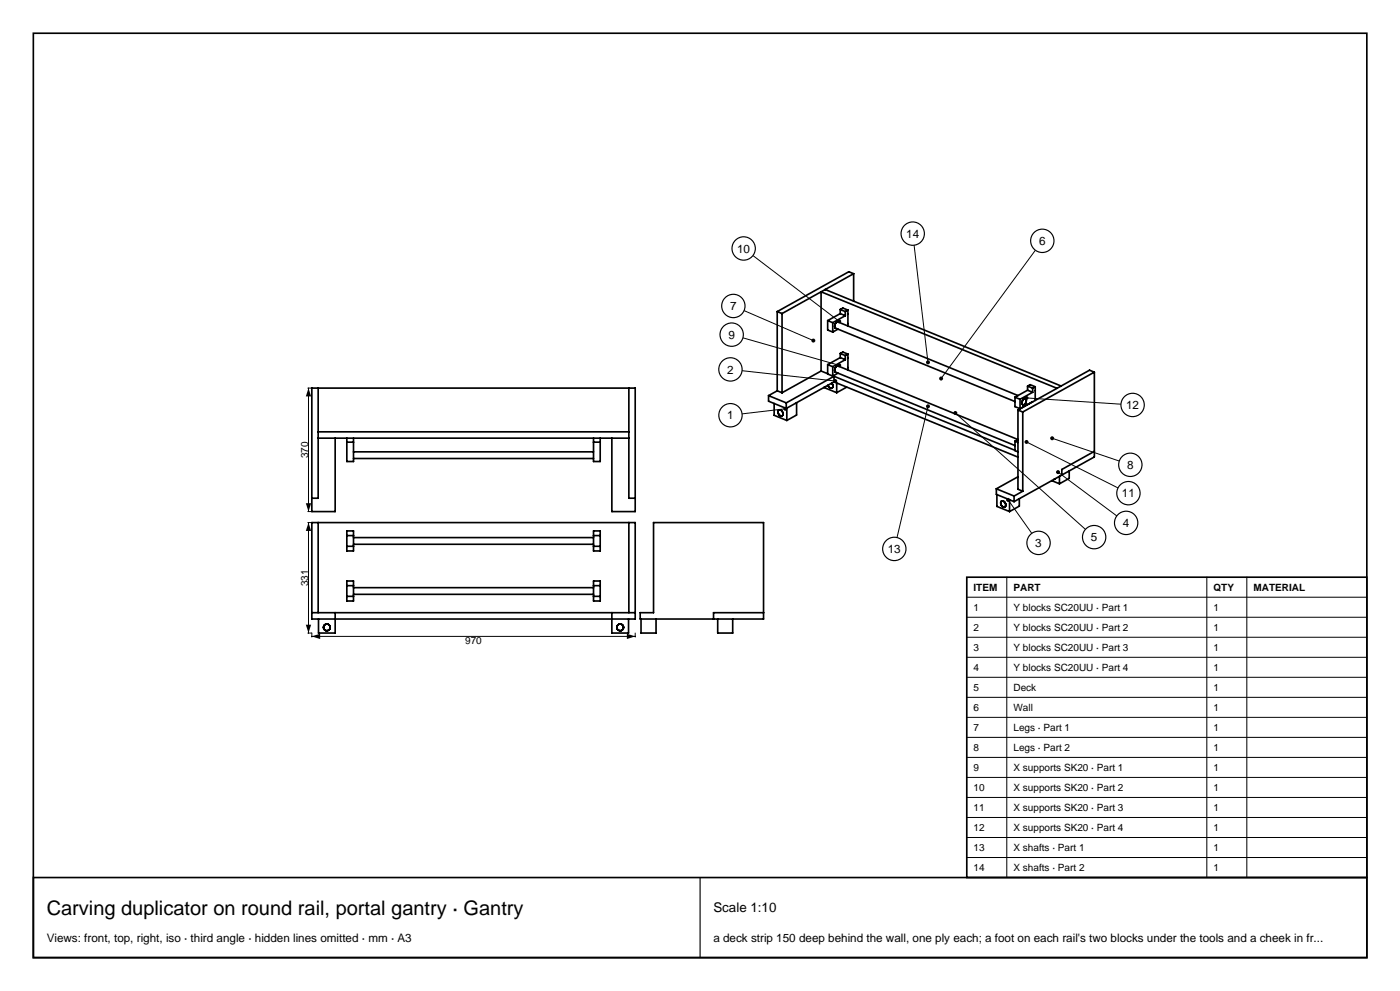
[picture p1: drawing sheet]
<svg xmlns="http://www.w3.org/2000/svg" width="420mm" height="297mm" viewBox="0 0 420 297" stroke-linecap="round" stroke-linejoin="round" font-family="sans-serif">
<g fill="none" stroke="#000" stroke-width=".5">
<path d="M10 10h400.1v277h-400.1zM233.2 93.4v23.7M233.2 93.4l1.4 .6M234.6 94v23.7M247.6 86.8l-13 7.2M247.6 86.8l70.7 28.9M248.3 96.1v2.8l1.5 .6M248.3 96.1l1.5 .6M249.8 96.7v2.8M250.6 98.3l.1 .1M250.7 98.4l53.8 21.9M250.9 96.7l-.5 1 .2 .6"/>
<path d="M250.9 96.7h.1M251.1 96.5l-.2 .2M251.1 96.5h.1M251.2 96.5h-.1M251.3 96.5l54.1 22M251.3 96.5h-.1M251.4 98.6l-1.6 .9M252.1 92.8v1.2M252.1 92.8l1.5 .6M252.1 92.8l.8-.5 1.5 .6M252.1 94l-3.8 2.1M252.1 94l1.5 .6"/>
<path d="M253.6 93.4v1.2M253.6 94.6l-3.8 2.1M254.4 92.9v4.8M254.4 92.9l-.8 .5M256.1 82v8.3M256.1 82l-1.5-.6-21.4 12M256.1 82l-8.5 4.8M95.4 116.3v33h-1.9M188.7 116.3v33h1.9M230.6 118.6v1.6l5.3 2.2M230.6 118.6l5.3 2.1M233.2 117.1l-2.6 1.5"/>
<path d="M233.2 117.1l1.4 .6M246.3 111.2l2 .8M246.3 111.2v-23.7l70.8 28.9M246.3 111.2l-11.7 6.5M247.2 116.1l3.8 1.6M247.2 116.1h.1M248.3 109.3v2.8l1.5 .6M248.3 109.3l1.5 .6M248.4 115.4l.7 .9M249.1 116.3h.1M249.2 116.3h.3M249.5 114.8l.4 .8-.2 .6"/>
<path d="M249.5 116.3h.1M249.6 116.3h-.1M249.7 116.2l-.1 .1M249.8 109.9v2.8M249.9 112.7l54.6 22.3M250.2 114.4l55.2 22.6M250.2 114.4l-11.2 6.3M250.2 114.4v-1.6l-14.3 7.9M250.6 111.5h.1M250.7 111.5l53.8 22M250.9 109.9l-.5 .9 .2 .7M250.9 109.8v.1"/>
<path d="M251 114.8v2.9M251.1 109.7l-.2 .1M251.1 109.7h.1M251.2 109.7h-.1M251.3 109.7h.1M251.3 109.7h-.1M251.4 109.7h.1M251.4 111.8l-1.6 .9M251.4 109.7l54 22M252.1 105.9l1.5 .7M252.1 105.9l.8-.4 1.5 .6M252.1 105.9v1.3"/>
<path d="M252.1 107.2l-3.8 2.1M252.1 107.2l1.5 .6M253.6 106.6v1.2M253.6 107.8l-3.8 2.1M253.9 116l-2.9 1.7M254.4 106.1v4.8M254.4 106.1l-.8 .5M304.5 119v2.9l1.5 .6v-2.8M304.5 119l1.5 .7M307.3 119.5l-.7 1 .3 .8M307.3 119.5h.1M307.5 119.4h.1"/>
<path d="M307.5 119.4l-.2 .1M307.5 119.4l.1 .1M307.6 119.5h.1M307.7 119.5h.1M307.7 119.5l.1 .1M307.8 119.6h.1M307.8 119.6l.1 .2M307.9 119.8v.1M307.9 119.9l-.2 .9-.6 .5M308.3 115.7l1.5 .6M308.3 115.7l.7-.4 1.6 .6M308.3 116.9l1.5 .7"/>
<path d="M308.3 115.7v1.2M308.3 116.9l-3.8 2.1M309.8 116.3v1.3M309.8 117.6l-3.8 2.1M310.6 115.9v4.1M310.6 115.9l-.8 .4M328.3 111.5v25.4l-24.1 13.4M328.3 111.5l-1.4-.6-21.5 12M328.3 111.5l-21.5 12M95.4 131.3h93.3M95.4 129.4h93.3M100.5 131.3v22h-7v-37h97.1v37h-7v-22"/>
<path d="M104 131.3v7h2v-7M104 132.5h2M106 135.4h72.1M106 137.4h72.1M178.1 131.3v7h2v-7M178.1 132.5h2M232.2 120.9v3.6l3.8 1.5M233.8 124.4l.1 .1M233.9 124.5l.4 .2M234.3 124.7h.1M234.3 123h.1M234.3 123a.69 .69 0 0 0-.9 .2 .69 .69 0 0 0 .2 .9l.2 .3"/>
<path d="M234.4 123l.4 .7v.7M234.6 124.6l-.2 .1M234.6 124.6h.1M234.8 124.5l-.2 .1M234.8 124.4v.1M235.9 120.7v1.7M236 122.3v3.7M239 120.7v3.7l-3 1.6M239 120.7l-3.1 1.7M304.5 132.2v2.8l.9 .4M304.5 132.2l.9 .4M305.4 122.9v23.7l1.4 .6"/>
<path d="M305.4 122.9l1.4 .6M305.4 131.7l-.9 .5M306.8 123.5v23.7M306.9 121.3h.1M307.1 121.3h-.1M308.5 121.1h.1M309.8 120.4h.1M328.3 135.3l-9.8 5.4v1.7M93.5 156.6h97.1v28.9h-97.1zM95.4 156.6v27M104 159.1h2v6h-2zM178.1 159.1h2v6h-2z"/>
<path d="M188.7 156.6v27M196.1 156.6h33v28.9h-37v-1.9h4zM298.9 146.5v1.7l5.3 2.1M298.9 146.5l5.3 2.2M299.1 148.2v3.6l3.8 1.5M300.3 150.4l.1 1 .7 .6M300.3 150.3v.1M300.6 150.1l-.3 .2M300.7 150.1l.5 .2M300.7 150.1h-.1M301.1 152h.1M301.2 150.3h.1"/>
<path d="M301.2 150.3l.5 .7v.7M301.4 151.9l-.2 .1M301.5 151.9h-.1M301.6 151.8l-.1 .1M301.7 151.7l-.1 .1M302.9 149.8v3.5M304.2 148.7v1.6M305.4 142.9l-6.5 3.6M305.8 149.5v2.2l-2.9 1.6M306.8 147.2l-2.6 1.5M315.5 144l2.3 1M316.3 143.6l-.1 .1"/>
<path d="M316.4 143.6h-.1M316.5 143.6h-.1M316.5 143.5v.1M316.6 143.5h-.1M317.8 142.8v2.2M320.8 141.1v2.3l-3 1.6M104 174.1h2v6h-2zM104 178.7h2M104 175.5h2M104 163.7h2M104 160.5h2M106 178.1h72.1"/>
<path d="M106 176.1h72.1M106 163.1h72.1M106 161.1h72.1M178.1 174.1h2v6h-2zM178.1 178.7h2M178.1 175.5h2M178.1 163.7h2M178.1 160.5h2M93.5 183.6h97.1M100.5 183.6v6.1h-5v-4.2M183.6 183.6v6.1h5v-4.2M185.3 187.4a1 1 0 0 0 0 1.3"/>
<path d="M185.3 188.7h.1M185.4 187.3a1 1 0 0 1 1.4 0 1 1 0 0 1 0 1.4 1 1 0 0 1-1.4 0M185.4 187.3l-.1 .1M192.3 185.5v4.2h4.5v-4.2M215.3 185.5v4.2h4.5v-4.2M229.1 183.6h-15v1.9"/>
<circle cx="98" cy="188" r="1"/>
</g>
<path d="M92.3 116.3h1.2M92.5 116.3v37M235.6 122.5l-13 1.5M92.3 156.6h1.2M92.3 153.3h1.2M92.5 156.6v33.1M92.3 189.7h1.2v1.2M93.5 190.7h97.1M190.6 189.7v1.2" fill="none" stroke="#000" stroke-width=".3"/>
<g fill="#000">
<path d="M92.5 116.3l.8 2.5h-1.6zM92.5 156.6l.8 2.5h-1.6zM91.7 150.8h1.6l-.8 2.5zM91.7 187.2h1.6l-.8 2.5zM93.5 190.7l2.5-.8v1.6zM188.1 189.9l2.5 .8-2.5 .8z"/>
<circle cx="235.6" cy="122.5" r=".6"/>
</g>
<circle cx="219.1" cy="124.4" r="3.5" fill="#fff" stroke="#000" stroke-width=".35"/>
<path d="M278.4 121.8l-9.3 39.3" fill="none" stroke="#000" stroke-width=".3"/>
<circle cx="278.4" cy="121.8" r=".6" fill="#000"/>
<circle cx="268.3" cy="164.5" r="3.5" fill="#fff" stroke="#000" stroke-width=".35"/>
<path d="M302.4 149.8l7.1 10" fill="none" stroke="#000" stroke-width=".3"/>
<circle cx="302.4" cy="149.8" r=".6" fill="#000"/>
<circle cx="311.6" cy="162.7" r="3.5" fill="#fff" stroke="#000" stroke-width=".35"/>
<path d="M286.6 123.8l39 34.8" fill="none" stroke="#000" stroke-width=".3"/>
<circle cx="286.6" cy="123.8" r=".6" fill="#000"/>
<circle cx="328.2" cy="161" r="3.5" fill="#fff" stroke="#000" stroke-width=".35"/>
<path d="M317.4 141.5l17.6 13.1" fill="none" stroke="#000" stroke-width=".3"/>
<circle cx="317.4" cy="141.5" r=".6" fill="#000"/>
<circle cx="337.8" cy="156.7" r="3.5" fill="#fff" stroke="#000" stroke-width=".35"/>
<path d="M308 132.5l27.4 13.7" fill="none" stroke="#000" stroke-width=".3"/>
<circle cx="308" cy="132.5" r=".6" fill="#000"/>
<circle cx="338.5" cy="147.8" r="3.5" fill="#fff" stroke="#000" stroke-width=".35"/>
<path d="M315.6 131.3l20.2 6.9" fill="none" stroke="#000" stroke-width=".3"/>
<circle cx="315.6" cy="131.3" r=".6" fill="#000"/>
<circle cx="339.1" cy="139.3" r="3.5" fill="#fff" stroke="#000" stroke-width=".35"/>
<path d="M308 119.3l28.3 1.8" fill="none" stroke="#000" stroke-width=".3"/>
<circle cx="308" cy="119.3" r=".6" fill="#000"/>
<circle cx="339.8" cy="121.4" r="3.5" fill="#fff" stroke="#000" stroke-width=".35"/>
<path d="M310.6 75l-28.3 38.4" fill="none" stroke="#000" stroke-width=".3"/>
<circle cx="282.3" cy="113.4" r=".6" fill="#000"/>
<circle cx="312.7" cy="72.2" r="3.5" fill="#fff" stroke="#000" stroke-width=".35"/>
<path d="M274.2 73.5l4.2 35.1" fill="none" stroke="#000" stroke-width=".3"/>
<circle cx="278.4" cy="108.6" r=".6" fill="#000"/>
<circle cx="273.8" cy="70" r="3.5" fill="#fff" stroke="#000" stroke-width=".35"/>
<path d="M225.9 76.6l25.9 19.7" fill="none" stroke="#000" stroke-width=".3"/>
<circle cx="251.8" cy="96.3" r=".6" fill="#000"/>
<circle cx="223.1" cy="74.5" r="3.5" fill="#fff" stroke="#000" stroke-width=".35"/>
<path d="M223.2 93.1l20.8 9" fill="none" stroke="#000" stroke-width=".3"/>
<circle cx="244" cy="102.1" r=".6" fill="#000"/>
<circle cx="220" cy="91.7" r="3.5" fill="#fff" stroke="#000" stroke-width=".35"/>
<path d="M222.9 101.3l28.9 8.2" fill="none" stroke="#000" stroke-width=".3"/>
<circle cx="251.8" cy="109.5" r=".6" fill="#000"/>
<circle cx="219.5" cy="100.3" r="3.5" fill="#fff" stroke="#000" stroke-width=".35"/>
<path d="M222.6 111.1l28 3.1" fill="none" stroke="#000" stroke-width=".3"/>
<circle cx="250.6" cy="114.2" r=".6" fill="#000"/>
<circle cx="219.1" cy="110.7" r="3.5" fill="#fff" stroke="#000" stroke-width=".35"/>
<path d="M290 173h120.1v90h-120.1z" fill="#fff" stroke="#000" stroke-width=".5"/>
<g fill="none" stroke="#000" stroke-width=".3">
<path d="M290 179h120.1M302 173v90M362 173v90M374 173v90M290 185h120.1M290 191h120.1M290 197h120.1M290 203h120.1M290 209h120.1M290 215h120.1M290 221h120.1M290 227h120.1"/>
<path d="M290 233h120.1M290 239h120.1M290 245h120.1M290 251h120.1M290 257h120.1"/>
</g>
<path d="M10 263h400.1v24h-400.1z" fill="none" stroke="#000" stroke-width=".5"/>
<path d="M210 263v24" fill="none" stroke="#000" stroke-width=".35"/>
<text font-size="6" x="14" y="274.2">Carving duplicator on round rail, portal gantry · Gantry</text>
<text font-size="4" x="214" y="273.4">Scale 1:10</text>
<g font-size="3.5">
<text x="271.9" y="71.3">14</text>
<text x="221.2" y="75.7">10</text>
<text x="311.7" y="73.4">6</text>
<text x="219" y="93">7</text>
<text x="218.5" y="101.6">9</text>
<text x="218.2" y="112">2</text>
<text x="218.2" y="125.7">1</text>
<text x="337.8" y="122.6">12</text>
<text x="338.1" y="140.6">8</text>
<text x="336.6" y="149.1">11</text>
<text x="336.9" y="158">4</text>
<text x="266.4" y="165.8">13</text>
<text x="310.6" y="164">3</text>
<text x="327.3" y="162.2">5</text>
<text x="14" y="282.3">Views: front, top, right, iso · third angle · hidden lines omitted · mm · A3</text>
<text x="214" y="282.3">a deck strip 150 deep behind the wall, one ply each; a foot on each rail's two blocks under the tools and a cheek in fr...</text>
</g>
<g font-size="3">
<text x="92.4" y="137.3" transform="rotate(-90 92.4 137.3)">370</text>
<text x="92.4" y="175.7" transform="rotate(-90 92.4 175.7)">331</text>
<text x="292" y="177.1">ITEM</text>
<text x="304" y="177.1">PART</text>
<text x="364" y="177.1">QTY</text>
<text x="376" y="177.1">MATERIAL</text>
<text x="292" y="183.1">1</text>
<text x="304" y="183.1">Y blocks SC20UU · Part 1</text>
<text x="364" y="183.1">1</text>
<text x="292" y="189.1">2</text>
<text x="304" y="189.1">Y blocks SC20UU · Part 2</text>
<text x="364" y="189.1">1</text>
<text x="139.6" y="193">970</text>
<text x="292" y="195.1">3</text>
<text x="304" y="195.1">Y blocks SC20UU · Part 3</text>
<text x="364" y="195.1">1</text>
<text x="292" y="201.1">4</text>
<text x="304" y="201.1">Y blocks SC20UU · Part 4</text>
<text x="364" y="201.1">1</text>
<text x="292" y="207.1">5</text>
<text x="304" y="207.1">Deck</text>
<text x="364" y="207.1">1</text>
<text x="292" y="213.1">6</text>
<text x="304" y="213.1">Wall</text>
<text x="364" y="213.1">1</text>
<text x="292" y="219.1">7</text>
<text x="304" y="219.1">Legs · Part 1</text>
<text x="364" y="219.1">1</text>
<text x="292" y="225.1">8</text>
<text x="304" y="225.1">Legs · Part 2</text>
<text x="364" y="225.1">1</text>
<text x="292" y="231.1">9</text>
<text x="304" y="231.1">X supports SK20 · Part 1</text>
<text x="364" y="231.1">1</text>
<text x="292" y="237.1">10</text>
<text x="304" y="237.1">X supports SK20 · Part 2</text>
<text x="364" y="237.1">1</text>
<text x="292" y="243.1">11</text>
<text x="304" y="243.1">X supports SK20 · Part 3</text>
<text x="364" y="243.1">1</text>
<text x="292" y="249.1">12</text>
<text x="304" y="249.1">X supports SK20 · Part 4</text>
<text x="364" y="249.1">1</text>
<text x="292" y="255.1">13</text>
<text x="304" y="255.1">X shafts · Part 1</text>
<text x="364" y="255.1">1</text>
<text x="292" y="261.1">14</text>
<text x="304" y="261.1">X shafts · Part 2</text>
<text x="364" y="261.1">1</text>
</g>
</svg>
